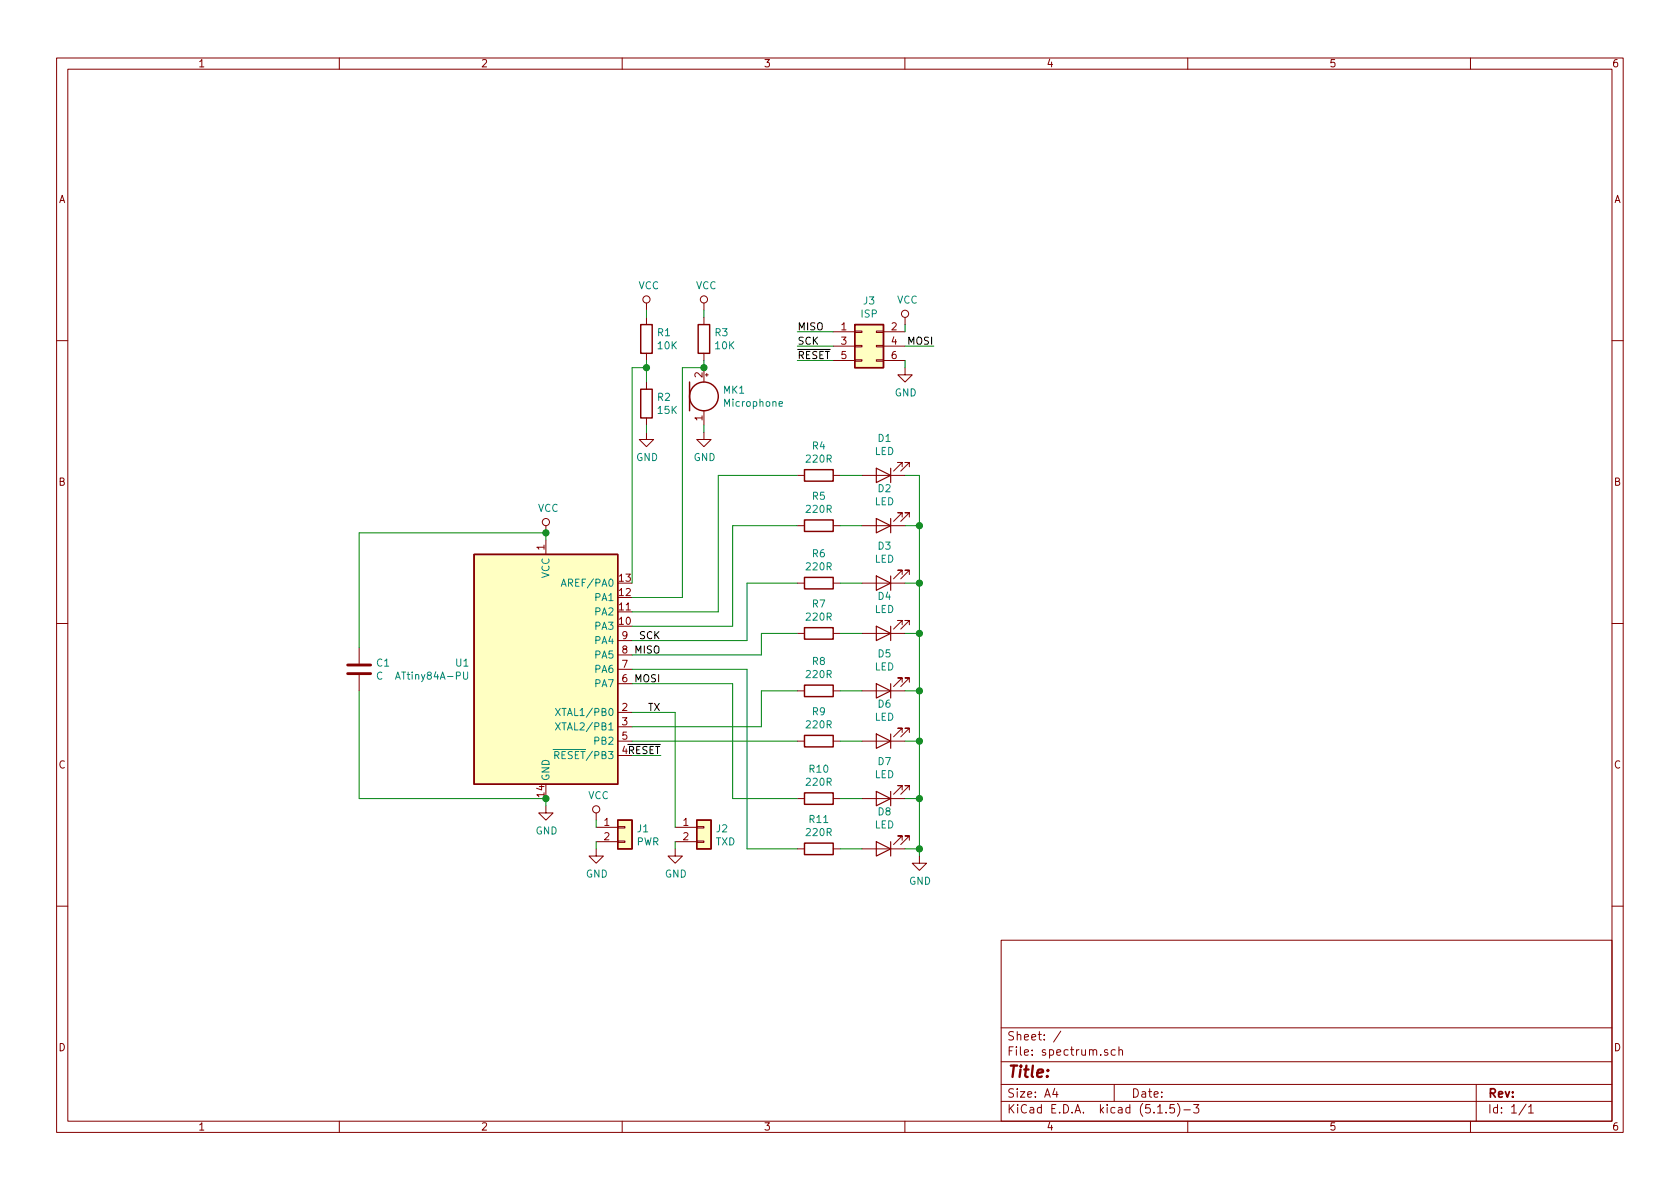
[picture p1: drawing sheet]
<svg xmlns="http://www.w3.org/2000/svg" width="297mm" height="210mm" viewBox="0 0 297 210" stroke-linecap="round" stroke-linejoin="round" font-family="sans-serif">
<g fill="none" stroke="#840000" stroke-width=".18">
<path d="M10 10.3h277v189.9h-277zM12 12.2h273v186.1h-273zM60 10.3v1.9M110 10.3v1.9M160 10.3v1.9M210 10.3v1.9M260 10.3v1.9M114.3 53.6v1.3M114.3 56.1v1.3M124.5 53.6v1.3M124.5 56.1v1.3M147.3 58.7h3.8"/>
<path d="M151.1 58.5h1.3v.3h-1.3zM154.9 58.5h1.3v.3h-1.3zM156.2 58.7h3.8M160 56.1v1.3M10 60.2h2M114.3 76.4v1.3h1.3l-1.3 1.3-1.3-1.3h1.3M114.3 62.5v1.2M114.3 67.6v1.2M114.3 73.9v1.3M124.5 76.4v1.3h1.2l-1.2 1.3-1.3-1.3h1.3M124.5 62.5v1.2M124.5 65v2.6"/>
<path d="M124.5 72.6v2.6M124.7 66.3h.5M125 66v.5M147.3 61.2h3.8M147.3 63.7h3.8M151.1 63.6h1.3v.3h-1.3zM151.1 61.1h1.3v.2h-1.3zM154.9 63.6h1.3v.3h-1.3zM154.9 61.1h1.3v.2h-1.3zM156.2 61.2h3.8M156.2 63.7h3.8M160 65v1.3h1.3l-1.3 1.3-1.3-1.3h1.3"/>
<path d="M285 60.2h2M96.5 93v1.2M96.5 95.5v2.5M141 93h1.2M141 84.1h1.2M147.3 93h1.3M147.3 84.1h1.3M152.4 93h7.6M152.4 84.1h7.6M159.5 91.4v-.7h-.8h.8l-1.5 1.5M159.5 82.5v-.7h-.8h.8l-1.5 1.5M160.8 91.4v-.7h-.8h.8l-1.5 1.5"/>
<path d="M160.8 82.5v-.7h-.8h.8l-1.5 1.5M10 110.3h2M63.5 114.5v2.8M63.5 119.4v2.8M109.2 118.4h2.6M109.2 115.8h2.6M109.2 113.3h2.6M141 112h1.2M141 103.1h1.2M147.3 112h1.3M147.3 103.1h1.3M152.4 112h7.6"/>
<path d="M152.4 103.1h7.6M159.5 101.6v-.8h-.8h.8l-1.5 1.6M159.5 110.5v-.8h-.8h.8l-1.5 1.5M160.8 101.6v-.8h-.8h.8l-1.5 1.6M160.8 110.5v-.8h-.8h.8l-1.5 1.5M285 110.3h2M109.2 131.1h2.6M109.2 126h2.6M109.2 128.5h2.6M109.2 133.6h2.6M109.2 120.9h2.6M141 131.1h1.2"/>
<path d="M141 122.2h1.2M147.3 131.1h1.3M147.3 122.2h1.3M152.4 131.1h7.6M152.4 122.2h7.6M159.5 139.7v-.8h-.8h.8l-1.5 1.6M159.5 129.5v-.7h-.8h.8l-1.5 1.5M159.5 120.6v-.7h-.8h.8l-1.5 1.5M160.8 139.7v-.8h-.8h.8l-1.5 1.6M160.8 129.5v-.7h-.8h.8l-1.5 1.5M160.8 120.6v-.7h-.8h.8l-1.5 1.5M96.5 142.5v1.3h1.3l-1.3 1.2-1.3-1.2h1.3"/>
<path d="M105.4 150.1v1.3h1.3l-1.3 1.2-1.3-1.2h1.3M105.4 143.8v1.2M105.4 146.3h3.8M105.4 148.8h3.8M109.2 148.7h1.3v.3h-1.3zM109.2 146.2h1.3v.2h-1.3zM119.4 150.1v1.3h1.2l-1.2 1.2-1.3-1.2h1.3M119.4 146.3h3.8M119.4 148.8h3.8M123.2 148.7h1.3v.3h-1.3zM123.2 146.2h1.3v.2h-1.3zM141 141.2h1.2"/>
<path d="M141 150.1h1.2M147.3 141.2h1.3M147.3 150.1h1.3M152.4 141.2h7.6M152.4 150.1h7.6M159.5 148.6v-.8h-.8h.8l-1.5 1.5M160.8 148.6v-.8h-.8h.8l-1.5 1.5M162.6 151.4v1.2h1.2l-1.2 1.3-1.3-1.3h1.3M10 160.2h2M177 166.3h108v32h-108zM285 160.2h2M60 198.3v1.9"/>
<path d="M110 198.3v1.9M160 198.3v1.9M177 194.8h108M177 191.8h108M177 187.8h108M177 181.8h108M186.5 192.5l-.4 1h1M186.8 193v1M187.6 182.3l-1.3 2M195.8 185.7l-.3-.1-.2 .2v.2l.5 .2v.3h-.5M197 191.8v3M197.2 185.7l-.4-.1-.3 .3v.6l.3 .1 .4-.1"/>
<path d="M197.8 185.7l.2-.1 .4 .1 .1 .9M197.8 185.1v1.5M204.7 196.8h.8M206.2 196.7v.1M207.6 195.3h-.7l-.1 .7 .2-.1 .5 .1 .2 .2-.1 .5-.2 .1-.6-.1M208.2 195.1a1.71 1.71 0 0 1 0 2.3M209.3 196.3h1.2M210 198.3v1.9M211 195.3h1l-.5 .6 .4 .1v.7l-.2 .1-.7-.1M260 198.3v1.9M261 191.8v6.5M269.8 195.2l-1.2 2"/>
<path d="M270.3 195.8l.4-.5v1.5M270.3 196.8h.8"/>
<circle cx="114.3" cy="53" r=".63"/>
<circle cx="124.5" cy="53" r=".63"/>
<circle cx="160" cy="55.5" r=".63"/>
<circle cx="96.5" cy="92.3" r=".63"/>
<circle cx="105.4" cy="143.1" r=".63"/>
</g>
<g fill="none" stroke="#840000" stroke-width=".25">
<path d="M113.3 57.4h2v5.1h-2zM123.4 57.4h2.1v5.1h-2.1zM151.1 57.4h5.1v7.6h-5.1zM113.3 68.8h2v5.1h-2zM121.9 67.6v5M83.8 98h25.4v40.7h-25.4zM142.2 91.9h5.1v2.1h-5.1zM142.2 83.1h5.1v2h-5.1zM142.2 111h5.1v2h-5.1zM142.2 102.1h5.1v2h-5.1zM142.2 130h5.1v2.1h-5.1zM142.2 121.2h5.1v2h-5.1z"/>
<path d="M109.2 145h2.6v5.1h-2.6zM123.2 145h2.5v5.1h-2.5zM142.2 140.2h5.1v2h-5.1zM142.2 149.1h5.1v2h-5.1z"/>
<circle cx="124.5" cy="70.1" r="2.54"/>
</g>
<path d="M137.7 71.4l.7-.1-.1-.2-.4-.1-.2 .2 .1 .6h.5M82 118.8v1.1l.2 .2h.2l.3-.2v-1.1M99.2 103.7l.5-1.3 .4 1.3M99.4 103.3h.6M97.8 132.5h1.3M98.1 133.5h.6l.1-.2v-.3l-.2-.1h-.5v1.3M98.2 125.3l.9 1.2M98.2 127.8l.9 1.3M98.4 133.5l.4 .7M99.1 125.3l-.9 1.2M99.1 127.8l-.9 1.3" fill="none" stroke="#008484" stroke-width=".18"/>
<g fill="#ffffc2" stroke="#ffffc2" stroke-width=".18">
<path d="M151.1 57.4h5.1v7.6h-5.1z"/>
<path d="M109.2 145h2.6v5.1h-2.6z"/>
<path d="M123.2 145h2.5v5.1h-2.5z"/>
<path d="M83.8 98h25.4v40.7h-25.4z"/>
</g>
<path d="M61.5 119.1h4M61.5 117.6h4" fill="none" stroke="#840000" stroke-width=".51"/>
<g fill="none" stroke="#840000" stroke-width=".2">
<path d="M154.9 91.7l2.6 1.3-2.6 1.2zM154.9 82.8l2.6 1.3-2.6 1.2zM157.5 82.8v2.5M157.5 91.7v2.5M154.9 101.8l2.6 1.3-2.6 1.3zM154.9 110.7l2.6 1.3-2.6 1.3zM157.5 101.8v2.6M157.5 110.7v2.6M154.9 139.9l2.6 1.3-2.6 1.3zM154.9 129.8l2.6 1.3-2.6 1.2zM154.9 120.9l2.6 1.3-2.6 1.2zM157.5 120.9v2.5"/>
<path d="M157.5 129.8v2.5M157.5 139.9v2.6M154.9 148.8l2.6 1.3-2.6 1.3zM157.5 148.8v2.6"/>
</g>
<g fill="none" stroke="#008400" stroke-width=".18">
<path d="M114.3 54.9v1.2M124.5 54.9v1.2M141 58.7h6.3M160 57.4v1.3M114.3 63.7v3.9M114.3 75.2v1.2M114.3 65h-2.5v38.1M124.5 63.7v1.3h-3.9v40.7h-8.8M124.5 75.2v1.2M141 61.2h6.3M141 63.7h6.3M160 61.2h5.1"/>
<path d="M160 63.7v1.3M96.5 95.5v-1.3h-33v20.3M141 93h-11.5v17.7h-17.7M141 84.1h-14v24.1h-15.2M148.6 93h3.8M148.6 84.1h3.8M160 84.1h2.6v67.3M160 93h2.6M111.8 118.4h20.3v31.7h8.9M141 112h-6.4v3.8h-22.8M141 103.1h-8.9v10.2h-20.3M148.6 112h3.8"/>
<path d="M148.6 103.1h3.8M160 112h2.6M160 103.1h2.6M63.5 122.2v19h33v1.3M111.8 120.9h17.7v20.3h11.5M111.8 133.6h5M111.8 126h7.6v20.3M111.8 131.1h29.2M141 122.2h-6.4v6.3h-22.8M148.6 131.1h3.8M148.6 122.2h3.8M160 131.1h2.6"/>
<path d="M160 122.2h2.6M105.4 145v1.3M105.4 148.8v1.3M119.4 148.8v1.3M148.6 141.2h3.8M148.6 150.1h3.8M160 141.2h2.6M160 150.1h2.6"/>
</g>
<g fill="#008400" stroke="#008400" stroke-width=".25">
<circle cx="162.6" cy="93" r=".51"/>
<circle cx="114.3" cy="65" r=".51"/>
<circle cx="162.6" cy="103.1" r=".51"/>
<circle cx="162.6" cy="112" r=".51"/>
<circle cx="162.6" cy="150.1" r=".51"/>
<circle cx="162.6" cy="122.2" r=".51"/>
<circle cx="96.5" cy="94.2" r=".51"/>
<circle cx="124.5" cy="65" r=".51"/>
<circle cx="162.6" cy="131.1" r=".51"/>
<circle cx="162.6" cy="141.2" r=".51"/>
<circle cx="96.5" cy="141.2" r=".51"/>
</g>
<text font-size="2.8" fill="#840000" x="178" y="190.5">Title:</text>
<g font-size="2.1" fill="#840000">
<text x="178" y="184">Sheet: /</text>
<text x="178" y="186.7">File: spectrum.sch</text>
<text x="178" y="196.9">KiCad E.D.A. kicad (5.1.5)-3</text>
<text x="178" y="194.1">Size: A4</text>
<text x="200" y="194.1">Date:</text>
<text x="263" y="194.1">Rev:</text>
<text x="263" y="196.9">Id: 1/1</text>
</g>
<g font-size="1.8" fill="#840000">
<text x="35" y="11.9">1</text>
<text x="85" y="11.9">2</text>
<text x="135" y="11.9">3</text>
<text x="185" y="11.9">4</text>
<text x="235" y="11.9">5</text>
<text x="285" y="11.9">6</text>
<text x="10.4" y="35.9">A</text>
<text x="285.4" y="35.9">A</text>
<text x="148.7" y="58.4">1</text>
<text x="157.6" y="58.4">2</text>
<text x="148.7" y="61">3</text>
<text x="148.7" y="63.5">5</text>
<text x="157.6" y="61">4</text>
<text x="157.6" y="63.5">6</text>
<text x="124.2" y="66.8" transform="rotate(-90 124.2 66.8)">2</text>
<text x="124.2" y="74.4" transform="rotate(-90 124.2 74.4)">1</text>
<text x="10.4" y="85.9">B</text>
<text x="285.4" y="85.9">B</text>
<text x="96.3" y="97.3" transform="rotate(-90 96.3 97.3)">1</text>
<text x="109.5" y="107.9">11</text>
<text x="109.5" y="105.4">12</text>
<text x="109.5" y="102.9">13</text>
<text x="109.5" y="110.5">10</text>
<text x="110" y="113">9</text>
<text x="110" y="118.1">7</text>
<text x="110" y="115.6">8</text>
<text x="110" y="125.7">2</text>
<text x="110" y="120.6">6</text>
<text x="110" y="128.3">3</text>
<text x="110" y="130.8">5</text>
<text x="10.4" y="135.9">C</text>
<text x="285.4" y="135.9">C</text>
<text x="96.3" y="140.9" transform="rotate(-90 96.3 140.9)">14</text>
<text x="106.8" y="146">1</text>
<text x="106.8" y="148.6">2</text>
<text x="120.8" y="146">1</text>
<text x="120.8" y="148.6">2</text>
<text x="10.4" y="185.9">D</text>
<text x="285.4" y="185.9">D</text>
<text x="35" y="199.9">1</text>
<text x="85" y="199.9">2</text>
<text x="135" y="199.9">3</text>
<text x="185" y="199.9">4</text>
<text x="235" y="199.9">5</text>
<text x="285" y="199.9">6</text>
</g>
<g font-size="1.8" fill="#008484">
<text x="112.9" y="51.1">VCC</text>
<text x="123" y="51.1">VCC</text>
<text x="152.7" y="53.8">J3</text>
<text x="158.6" y="53.7">VCC</text>
<text x="116.3" y="59.5">R1</text>
<text x="126.4" y="59.5">R3</text>
<text x="152.2" y="56.2">ISP</text>
<text x="116.4" y="61.8">10K</text>
<text x="126.5" y="61.8">10K</text>
<text x="116.3" y="70.9">R2</text>
<text x="127.9" y="69.6">MK1</text>
<text x="128.2" y="71.9">Microphone</text>
<text x="158.2" y="70.1">GND</text>
<text x="116.4" y="73.2">15K</text>
<text x="112.5" y="81.5">GND</text>
<text x="122.6" y="81.5">GND</text>
<text x="142.7" y="81.8">220R</text>
<text x="143.7" y="79.5">R4</text>
<text x="154.6" y="80.5">LED</text>
<text x="155.3" y="78.2">D1</text>
<text x="143.7" y="88.4">R5</text>
<text x="154.6" y="89.4">LED</text>
<text x="155.3" y="87">D2</text>
<text x="95.1" y="90.5">VCC</text>
<text x="142.7" y="90.7">220R</text>
<text x="142.7" y="100.9">220R</text>
<text x="143.7" y="98.5">R6</text>
<text x="154.6" y="99.5">LED</text>
<text x="155.3" y="97.2">D3</text>
<text x="97.2" y="102.3" transform="rotate(-90 97.2 102.3)">VCC</text>
<text x="100" y="103.8">AREF/PA0</text>
<text x="105.3" y="106.3">PA1</text>
<text x="143.7" y="107.4">R7</text>
<text x="155.3" y="106.1">D4</text>
<text x="105.3" y="111.4">PA3</text>
<text x="105.3" y="108.8">PA2</text>
<text x="105.3" y="113.9">PA4</text>
<text x="142.7" y="109.7">220R</text>
<text x="154.6" y="108.4">LED</text>
<text x="66.6" y="117.9">C1</text>
<text x="80.6" y="117.9">U1</text>
<text x="105.3" y="119">PA6</text>
<text x="105.3" y="116.5">PA5</text>
<text x="142.7" y="119.9">220R</text>
<text x="143.7" y="117.6">R8</text>
<text x="154.6" y="118.6">LED</text>
<text x="155.3" y="116.3">D5</text>
<text x="66.5" y="120.2">C</text>
<text x="70.5" y="120.2">ATtiny84A-PU</text>
<text x="105.3" y="121.5">PA7</text>
<text x="155.3" y="125.1">D6</text>
<text x="99.2" y="126.6">XTAL1/PB0</text>
<text x="99.2" y="129.2">XTAL2/PB1</text>
<text x="105.3" y="131.7">PB2</text>
<text x="142.7" y="128.8">220R</text>
<text x="143.7" y="126.5">R9</text>
<text x="154.6" y="127.5">LED</text>
<text x="98.9" y="134.2">RESET/PB3</text>
<text x="143.2" y="136.6">R10</text>
<text x="154.6" y="137.6">LED</text>
<text x="155.3" y="135.3">D7</text>
<text x="97.2" y="138.2" transform="rotate(-90 97.2 138.2)">GND</text>
<text x="104" y="141.3">VCC</text>
<text x="142.7" y="139">220R</text>
<text x="94.7" y="147.6">GND</text>
<text x="112.5" y="149.5">PWR</text>
<text x="112.7" y="147.2">J1</text>
<text x="126.5" y="149.5">TXD</text>
<text x="126.7" y="147.2">J2</text>
<text x="142.7" y="147.8">220R</text>
<text x="143.2" y="145.5">R11</text>
<text x="154.6" y="146.5">LED</text>
<text x="155.3" y="144.2">D8</text>
<text x="103.6" y="155.2">GND</text>
<text x="117.6" y="155.2">GND</text>
<text x="160.7" y="156.5">GND</text>
</g>
<g font-size="1.8">
<text x="141" y="58.4">MISO</text>
<text x="141" y="61">SCK</text>
<text x="141" y="63.5">RESET</text>
<text x="160.6" y="61">MOSI</text>
<text x="113.1" y="113">SCK</text>
<text x="112.3" y="115.6">MISO</text>
<text x="112.3" y="120.6">MOSI</text>
<text x="114.6" y="125.7">TX</text>
<text x="110" y="133.3">4RESET</text>
</g>
</svg>
